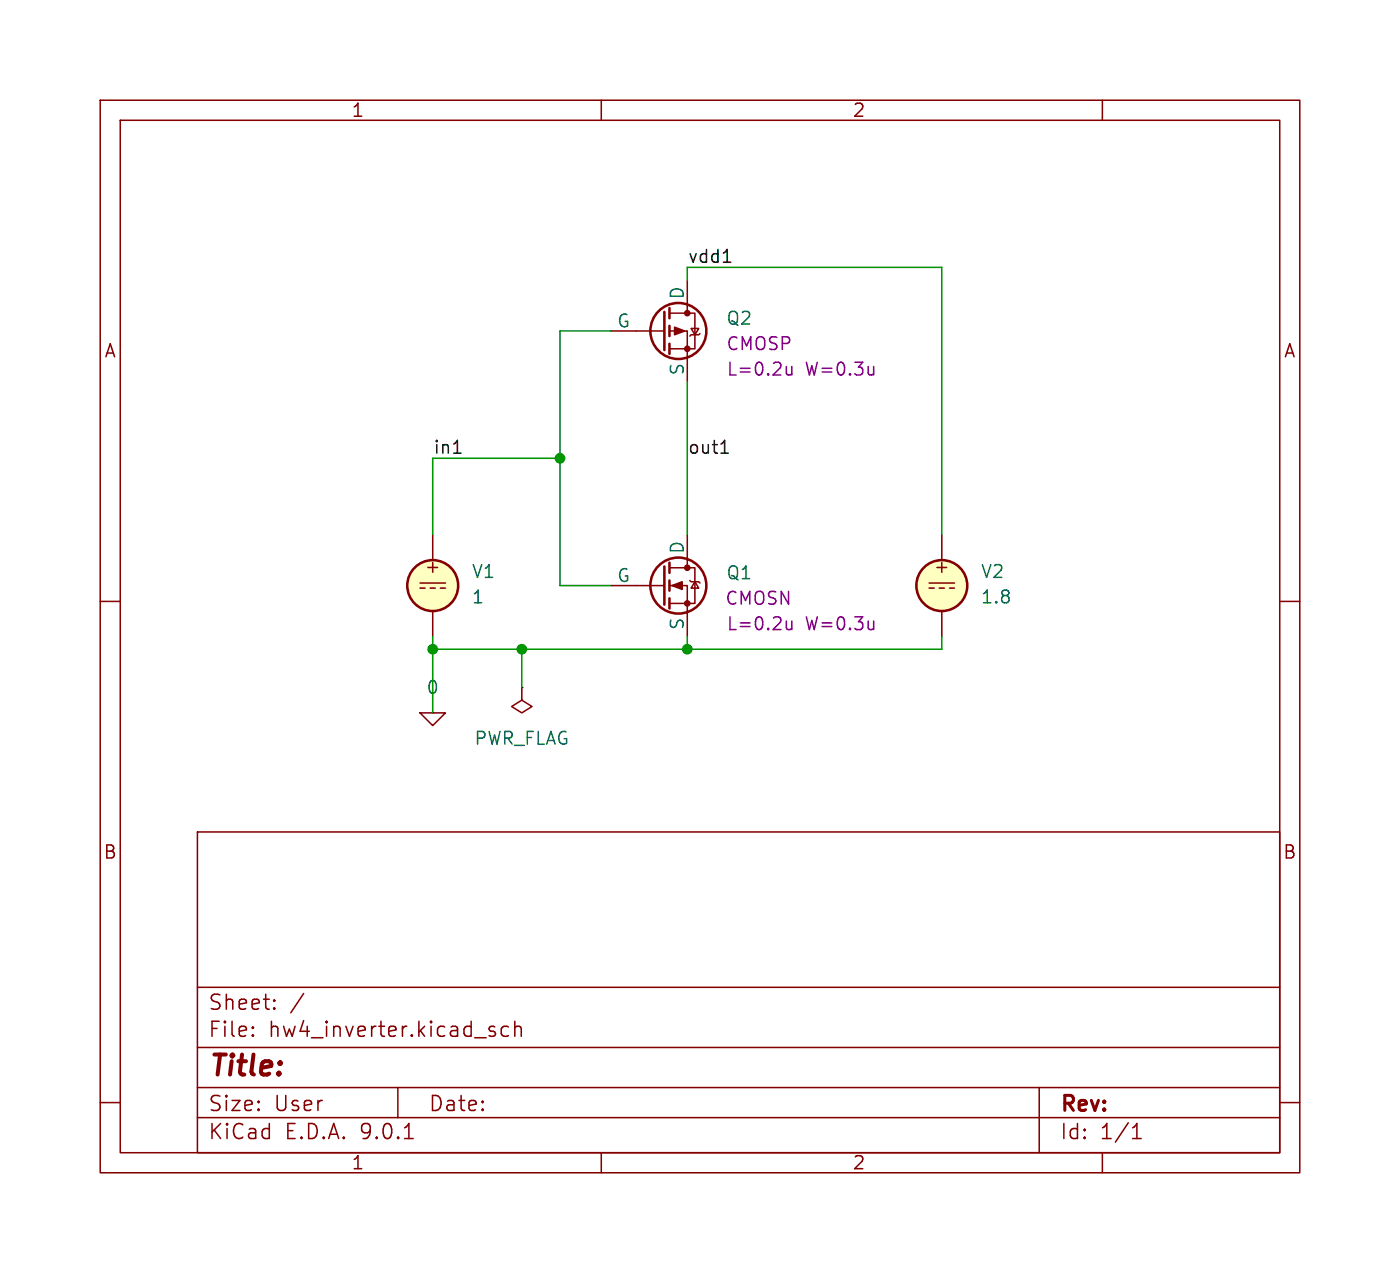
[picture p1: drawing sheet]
<svg xmlns="http://www.w3.org/2000/svg" width="140mm" height="127mm" viewBox="0 0 140 127" stroke-linecap="round" stroke-linejoin="round" font-family="sans-serif">
<g fill="none" stroke="#840000" stroke-width=".15">
<path d="M10 10h119.7v107h-119.7zM12 12h115.7v103h-115.7zM60 10v2M110 10v2M61 33h5.3M66.8 31.2h2.5v3.6h-2.5M66.8 33h1.8v5.1M68.6 27.9v3.3M69 32.8h.7l-.4 .6zM69.8 33.3l-.1 .1h-.7l-.2 .1M41.9 58.2h2.5M41.9 58.7h.5"/>
<path d="M42.9 58.7h.5M43.2 53.3v2.6M43.9 58.7h.5M61 58.4h5.3M66.8 56.6h2.5v3.6h-2.5M66.8 58.4h1.8v5.1M68.6 53.3v3.3M68.8 57.9l.2 .1h.7l.1 .2M69.3 58l.4 .7h-.7zM92.7 58.2h2.5M92.7 58.7h.5M93.7 58.7h.5"/>
<path d="M94 53.3v2.6M94.7 58.7h.5M10 60h2M41.9 71.1h2.5l-1.2 1.3zM43.2 71.1h.1M43.2 61v2.5M52.1 68.6v1.3l1 .6-1 .6-1-.6 1-.6M52.1 68.6h.1M94 61v2.5M127.7 60h2M19.7 83h108v32h-108zM19.7 98.5h108"/>
<path d="M27.4 99.8v.1M27.4 99.8h-.1l.1 .1M30.3 99.1l-1.3 1.9M10 110h2M19.7 111.5h108M19.7 108.5h108M19.7 104.5h108M25.2 103.2l.1 .1-.1 .1M25.2 103.2v.1v.1M25.2 102.5v.1M25.2 103.2v.2M25.2 102.5h.1l-.1 .1"/>
<path d="M27.4 100.5v.1v.1M27.4 100.5l-.1 .1 .1 .1M27.4 100.5v.2M39.7 108.5v3M40.4 113.6h.8M49 102.9l.4 .1v.2l-.2 .2h-.3M49 102.4l.4 .1M50.7 102.5l-.4-.1-.3 .3v.4l.2 .2 .1 .1 .4-.1M51.4 102.5a.37 .37 0 0 1 .6 .1v.8M51.4 101.9v1.5M60 115v2M103.7 108.5v6.5"/>
<path d="M110 115v2M113 113.6h.9M113 112.5l.4-.4v1.5M127.7 110h2"/>
</g>
<g fill="none" stroke="#840000" stroke-width=".25">
<path d="M66.3 31.1v3.8M66.8 30.7v1.1M66.8 32.5v1M66.8 34.3v1M66.3 56.5v3.8M66.8 56.1v1.1M66.8 57.9v1M66.8 59.7v1"/>
<circle cx="67.7" cy="33" r="2.79"/>
<circle cx="43.2" cy="58.4" r="2.54"/>
<circle cx="67.7" cy="58.4" r="2.79"/>
<circle cx="94" cy="58.4" r="2.54"/>
</g>
<g fill="#840000" stroke="#840000" stroke-width=".15">
<path d="M67.3 32.6l1 .4-1 .4z"/>
<path d="M67.1 58.4l1-.4v.8z"/>
<circle cx="68.6" cy="31.2" r=".25"/>
<circle cx="68.6" cy="34.8" r=".25"/>
<circle cx="68.6" cy="56.6" r=".25"/>
<circle cx="68.6" cy="60.2" r=".25"/>
</g>
<path d="M78.5 36.6v.7a.34 .34 0 0 0 .5 0M79 36.6v.8M87.2 36.6v.8M87.2 37.3l-.2 .1M78.5 62v.7a.34 .34 0 0 0 .5 0M79 62v.8M87.2 62v.8M87.2 62.7l-.2 .1" fill="none" stroke="#840084" stroke-width=".15"/>
<g fill="#ffffc2" stroke="#ffffc2" stroke-width=".1">
<circle cx="94" cy="58.4" r="2.54"/>
<circle cx="43.2" cy="58.4" r="2.54"/>
</g>
<path d="M72.2 26.2h.7M45.3 45.2h.7M71.9 45.2h.8M72.2 44.1l.1-.2v1.3" fill="none" stroke="#0f0f0f" stroke-width=".15"/>
<path d="M61 33h-5.1v25.4h5.1M68.6 27.9v-1.2h25.4v26.6M68.6 38.1v15.2M55.9 45.7h-12.7v7.6M43.2 63.5v7.6M52.1 64.8v3.8M68.6 63.5v1.3M94 63.5v1.3h-50.8" fill="none" stroke="#009600" stroke-width=".15"/>
<g fill="#009600" stroke="#009600" stroke-width=".15">
<circle cx="55.9" cy="45.7" r=".46"/>
<circle cx="43.2" cy="64.8" r=".46"/>
<circle cx="68.6" cy="64.8" r=".46"/>
<circle cx="52.1" cy="64.8" r=".46"/>
</g>
<text font-size="2.8" fill="#840000" x="20.7" y="107.9">Title:</text>
<g font-size="2.1" fill="#840000">
<text x="20.7" y="101">Sheet:</text>
<text x="20.7" y="103.7">File:</text>
<text x="26.8" y="103.7">hw4_inverter.kicad_sch</text>
<text x="20.7" y="113.9">KiCad</text>
<text x="20.7" y="111.1">Size:</text>
<text x="27.4" y="111.1">User</text>
<text x="28.4" y="113.9">E.D.A.</text>
<text x="36" y="113.9">9.0.1</text>
<text x="42.7" y="111.1">Date:</text>
<text x="105.7" y="111.3">Rev:</text>
<text x="105.7" y="113.9">Id:</text>
<text x="109.8" y="113.9">1/1</text>
</g>
<g font-size="1.8" fill="#840000">
<text x="35" y="11.9">1</text>
<text x="85" y="11.9">2</text>
<text x="10.3" y="35.9">A</text>
<text x="128" y="35.9">A</text>
<text x="42.3" y="57.4">+</text>
<text x="93.1" y="57.4">+</text>
<text x="10.3" y="85.9">B</text>
<text x="128" y="85.9">B</text>
<text x="35" y="116.9">1</text>
<text x="85" y="116.9">2</text>
</g>
<g font-size="1.8" fill="#006464">
<text x="68.3" y="29.9" transform="rotate(-90 68.3 29.9)">D</text>
<text x="61.5" y="32.8">G</text>
<text x="72.4" y="32.6">Q2</text>
<text x="68.3" y="37.5" transform="rotate(-90 68.3 37.5)">S</text>
<text x="47" y="57.9">V1</text>
<text x="61.5" y="58.2">G</text>
<text x="68.3" y="55.3" transform="rotate(-90 68.3 55.3)">D</text>
<text x="72.4" y="58">Q1</text>
<text x="97.8" y="57.9">V2</text>
<text x="47" y="60.4">1</text>
<text x="68.3" y="62.9" transform="rotate(-90 68.3 62.9)">S</text>
<text x="97.8" y="60.4">1.8</text>
<text x="42.5" y="69.4">0</text>
<text x="47.3" y="74.5">PWR_FLAG</text>
</g>
<g font-size="1.8" fill="#0f0f0f">
<text x="68.6" y="26.3">vdd1</text>
<text x="43.2" y="45.4">in1</text>
<text x="68.6" y="45.4">out1</text>
</g>
<g font-size="1.8" fill="#840084">
<text x="72.4" y="35.2">CMOSP</text>
<text x="72.4" y="37.7">L=0.2u</text>
<text x="80.4" y="37.7">W=0.3u</text>
<text x="72.3" y="60.6">CMOSN</text>
<text x="72.4" y="63.1">L=0.2u</text>
<text x="80.4" y="63.1">W=0.3u</text>
</g>
</svg>
